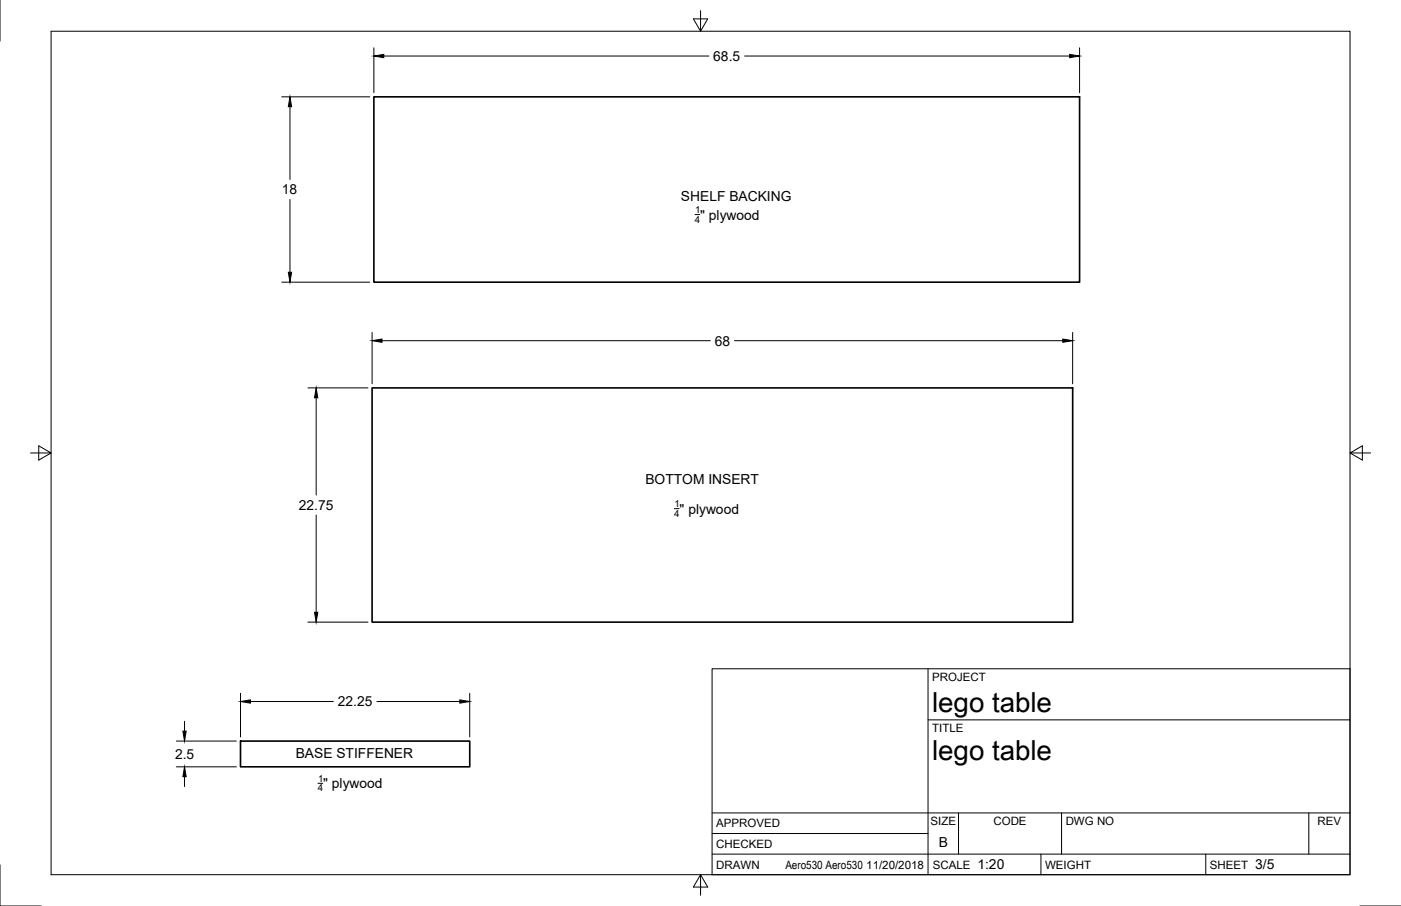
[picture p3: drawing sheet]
<svg xmlns="http://www.w3.org/2000/svg" width="432mm" height="279mm" viewBox="0 0 432 279" stroke-linecap="round" stroke-linejoin="round" font-family="sans-serif">
<!-- layer: Visible -->
<path d="M115.2 29.9h217.5v57.1h-217.5zM114.7 119.6h215.9v72.3h-215.9zM74.1 228.5h70.7v8h-70.7z" fill="none" stroke="#000" stroke-width=".5"/>
<!-- layer: Border -->
<path d="M0 0v12.7M15.7 9.6h400.4v260.1h-400.4zM215.9 3.3v6.3l-2.2-3.8h4.4l-2.2 3.8M9.4 139.7h6.3l-3.8-2.2v4.4l3.8-2.2M416.1 139.7l3.8 2.2v-4.4l-3.8 2.2h6.3M0 266.7v12.7h12.7M215.9 269.7l2.2 3.9h-4.4l2.2-3.9v6.4M419.1 279.4h12.7" fill="none" stroke="#000" stroke-width=".31"/>
<!-- layer: Titleblock -->
<path d="M219.5 206.2h196.6v63.5h-196.6zM286 206.2v63.5M286 222h130.1M219.5 257h66.5M219.5 250.7h196.6M295.4 250.7v12.7M327.2 250.7v12.7M403.4 250.7v12.7M219.5 263.4h196.6M320.8 263.4v6.3M371.6 263.4v6.3" fill="none" stroke="#000" stroke-width=".31"/>
<!-- layer: Dimensions -->
<g fill="none" stroke="#000" stroke-width=".31">
<path d="M115.2 14.7v13.9M118.3 17.3h100.2M229.5 17.3h100.2M332.7 14.7v13.9M86.8 29.9h27.2M89.4 32.9v22.5M89.4 61.5v22.5M86.8 87h27.2M94.9 119.6h18.5M114.7 102.5v15.9M117.7 105.1h101.2M226.4 105.1h101.2"/>
<path d="M330.6 102.5v15.9M97.4 122.7v30M97.4 158.8v30M94.9 191.9h18.5M74.1 213.8v13.5M77.2 216.3h25.5M116.2 216.3h25.5M144.8 213.8v13.5M54.3 228.5h18.6M54.3 236.5h18.6M56.9 222.4v3.1M56.9 239.5v3.1"/>
</g>
<path d="M115.2 17.3l3.1-.5v1zM329.7 16.8l3 .5-3 .5zM89.4 29.9l.5 3h-1zM88.9 84h1l-.5 3zM114.7 105.1l3-.5v1zM327.6 104.6l3 .5-3 .5zM97.4 119.6l.6 3.1h-1.1zM96.9 188.8h1.1l-.6 3.1zM74.1 216.3l3.1-.5v1zM141.7 215.8l3.1 .5-3.1 .5zM56.4 225.5h1l-.5 3zM56.9 236.5l.5 3h-1z" fill="#000" stroke="#000" stroke-width=".31"/>
<!-- layer: Annotations -->
<path d="M214.2 66.2h1.5M207.8 156.9h1.5M98 241.6h1.5" fill="none" stroke="#000" stroke-width=".31"/>
<g font-size="8.5">
<text x="287.3" y="219.5">lego table</text>
<text x="287.3" y="234.4">lego table</text>
</g>
<g font-size="4.3">
<text x="219.8" y="18.8">68.5</text>
<text x="86.9" y="59.9">18</text>
<text x="209.9" y="61.8">SHELF BACKING</text>
<text x="215.8" y="67.7">&quot; plywood</text>
<text x="220.3" y="106.6">68</text>
<text x="198.9" y="149.2">BOTTOM INSERT</text>
<text x="92.1" y="157.2">22.75</text>
<text x="209.5" y="158.4">&quot; plywood</text>
<text x="104.1" y="217.8">22.25</text>
<text x="91.1" y="233.9">BASE STIFFENER</text>
<text x="53.9" y="234">2.5</text>
<text x="99.6" y="243.1">&quot; plywood</text>
<text x="289.3" y="261.2">B</text>
<text x="301.3" y="268.1">1:20</text>
<text x="386.9" y="268.1">3/5</text>
</g>
<g font-size="3.5">
<text x="287.3" y="210.1">PROJECT</text>
<text x="287.3" y="225.8">TITLE</text>
<text x="220.7" y="255.1">APPROVED</text>
<text x="286.8" y="254.5">SIZE</text>
<text x="306.2" y="254.5">CODE</text>
<text x="328.4" y="254.5">DWG NO</text>
<text x="406.1" y="254.5">REV</text>
<text x="220.7" y="261.5">CHECKED</text>
<text x="220.7" y="267.8">DRAWN</text>
<text x="242.1" y="267.8">Aero530 Aero530</text>
<text x="267" y="267.8">11/20/2018</text>
<text x="287.5" y="267.8">SCALE</text>
<text x="322.1" y="267.8">WEIGHT</text>
<text x="372.9" y="267.8">SHEET</text>
</g>
<g font-size="3">
<text x="214.2" y="65.8">1</text>
<text x="214.2" y="68.7">4</text>
<text x="207.8" y="159.3">4</text>
<text x="207.9" y="156.5">1</text>
<text x="98" y="244.1">4</text>
<text x="98" y="241.2">1</text>
</g>
</svg>
